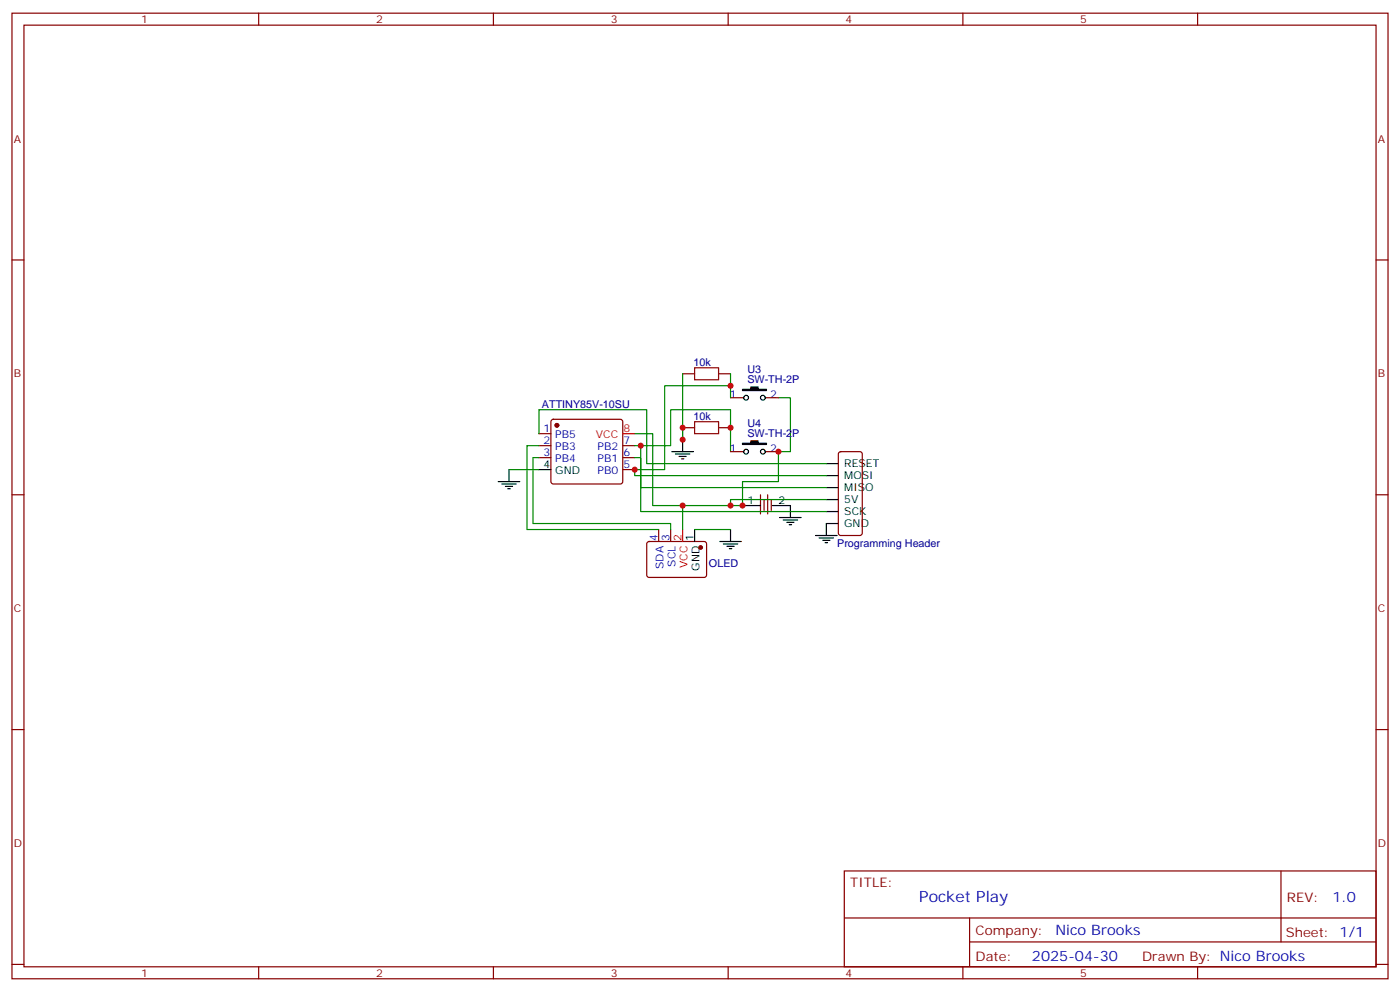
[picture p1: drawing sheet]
<svg xmlns="http://www.w3.org/2000/svg" width="412mm" height="292mm" viewBox="0 0 412 292" stroke-linecap="round" stroke-linejoin="round" font-family="sans-serif">
<g fill="none" stroke="#870000" stroke-width=".35">
<path d="M3.5 3.9h405.4v284.3h-405.4zM7.1 7.4h398.2v277.3h-398.2zM76.2 3.9v3.5M145.3 3.9v3.5M214.5 3.9v3.5M283.6 3.9v3.5M352.8 3.9v3.5M3.5 76.6h3.6M405.3 76.6h3.6M201.1 110.1h3.5M211.7 110.1h3.5M215.2 117.1h3.9"/>
<path d="M225.4 117.1h3.9M158.7 127.7h3.6M158.7 131.2h3.6M158.7 134.8h3.6M162.5 123.7l.5-.2h19.7l.5 .2 .2 .5v17.6l-.2 .5-.5 .2h-19.7l-.5-.2-.2-.5v-17.6zM183.4 131.2h3.6M183.4 134.8h3.6M183.4 138.3h3.6M201.1 125.9h3.5M211.7 125.9h3.5M215.2 133h3.9M225.4 133h3.9"/>
<path d="M247.2 133.2l.4-.2h5.7l.6 .4 .1 23.6-.5 .6-5.9 .1-.6-.5-.1-23.5zM3.5 145.7h3.6M190.7 159.7l.5-.2h16.5l.4 .7v9.4l-.7 .4h-16.5l-.4-.7v-9.1zM194 155.9v3.6M197.6 155.9v3.6M224 145.7v5.6M225.1 147.1v3.2M226.1 145.7v5.6M227.2 147.1v3.2M405.3 145.7h3.6M3.5 214.8h3.6M405.3 214.8h3.6"/>
<path d="M248.7 256.5h156.6v28.2h-156.6zM377.3 256.5v20.9M248.7 270.3h156.5M285.6 277.4h119.6M285.6 270.3v14.1M3.5 284h3.6M76.2 284.7v3.5M145.3 284.7v3.5M214.5 284.7v3.5M283.6 284.7v3.5M352.8 284.7v3.5M405.3 284h3.6"/>
</g>
<g fill="none" stroke="#000" stroke-width=".35">
<path d="M149.9 138.3v3.5M158.7 138.3h3.6M197.9 133h6.4M199 133.7h4.2M200 134.4h2.1M200.7 135.1h.7M201.1 129.5v3.5M243.4 136.5h3.5M146.8 141.8h6.3M147.8 142.5h4.2M148.9 143.2h2.1M149.6 143.9h.7"/>
<path d="M204.6 155.9v3.6M212 159.5h6.4M215.2 155.9v3.6M218.7 148.9h5.3M227.5 148.9h5.3v3.5M229.7 152.4h6.3M230.7 153.1h4.2M231.8 153.8h2.1M232.5 154.5h.7M240.2 157.7h6.4M241.3 158.4h4.2M242.4 159.1h2.1"/>
<path d="M243.1 159.8h.7M243.4 140.1h3.5M243.4 143.6h3.5M243.4 147.1h3.5M243.4 150.6h3.5M246.9 154.2h-3.5v3.5M213.1 160.2h4.2M214.1 160.9h2.2M214.8 161.6h.7"/>
<circle cx="219.8" cy="117.1" r=".71"/>
<circle cx="224.7" cy="117.1" r=".71"/>
<circle cx="219.8" cy="133" r=".71"/>
<circle cx="224.7" cy="133" r=".71"/>
</g>
<path d="M204.6 108.3h7.1v3.5h-7.1zM204.6 124.2h7.1v3.5h-7.1z" fill="none" stroke="#a10000" stroke-width=".35"/>
<g fill="#870000" stroke="#870000" stroke-width=".35">
<circle cx="206.4" cy="161.2" r=".53"/>
<circle cx="164" cy="125.2" r=".53"/>
</g>
<path d="M183.4 127.7h3.6M201.1 155.9v3.6" fill="none" stroke="#f00" stroke-width=".35"/>
<g fill="none" stroke="#008700" stroke-width=".35">
<path d="M201.1 110.1v19.4M215.2 110.1v3.5h-19.4v24.7h-8.8v1.8h56.4M215.2 113.6v3.5M229.3 117.1h3.5v15.9h-3.5v8.8h-10.6v7.1h-17.6M149.9 138.3h8.8M158.7 131.2h-3.5v24.7h38.8M158.7 134.8h-1.7v19.4h40.6v1.7M158.7 127.7v-7.1h31.8v15.9h52.9M187 127.7h5.3v21.2h8.8v7M187 134.8h1.7v8.8h54.7M187 131.2h10.6v-10.6h17.6v12.4M188.7 131.2v19.4h54.7"/>
<path d="M204.6 155.9h10.6M243.4 147.1h-28.2v1.8"/>
</g>
<path d="M218.7 114.7h2.5v-.8h2.1v.8h2.5v.3h-7.1zM218.7 130.5h2.5v-.7h2.1v.7h2.5v.4h-7.1z" fill="#000" stroke="#000" stroke-width=".35"/>
<g fill="#c00">
<circle cx="201.1" cy="125.9" r=".88"/>
<circle cx="218.7" cy="148.9" r=".88"/>
<circle cx="201.1" cy="148.9" r=".88"/>
<circle cx="201.1" cy="129.5" r=".88"/>
<circle cx="187" cy="138.3" r=".88"/>
<circle cx="215.2" cy="148.9" r=".88"/>
<circle cx="188.7" cy="131.2" r=".88"/>
<circle cx="215.2" cy="113.6" r=".88"/>
<circle cx="215.2" cy="125.9" r=".88"/>
<circle cx="229.3" cy="133" r=".88"/>
</g>
<text font-size="4.6" fill="#00f" x="270.8" y="265.5">Pocket Play</text>
<g font-size="4.2" fill="#00f">
<text x="392.5" y="265.7">1.0</text>
<text x="310.9" y="275.3">Nico Brooks</text>
<text x="304" y="283.1">2025-04-30</text>
</g>
<g font-size="3.9" fill="#800">
<text x="250.5" y="261.1">TITLE:</text>
<text x="379.1" y="265.7">REV:</text>
<text x="287.4" y="275.3">Company:</text>
<text x="378.7" y="275.9">Sheet: 1/1</text>
<text x="287.4" y="282.9">Date:</text>
<text x="336.4" y="283">Draw</text>
<text x="346.6" y="283">n By: Nico Brooks</text>
</g>
<g font-size="3.2" fill="#800">
<text x="41.6" y="6.9">1</text>
<text x="110.8" y="6.9">2</text>
<text x="179.9" y="6.9">3</text>
<text x="249.1" y="6.9">4</text>
<text x="318.2" y="6.9">5</text>
<text x="4.1" y="42">A</text>
<text x="405.9" y="42">A</text>
<text x="4.1" y="111.1">B</text>
<text x="405.9" y="111.1">B</text>
<text x="4.1" y="180.3">C</text>
<text x="405.9" y="180.3">C</text>
<text x="4.1" y="249.4">D</text>
<text x="405.9" y="249.4">D</text>
<text x="41.6" y="287.7">1</text>
<text x="110.8" y="287.7">2</text>
<text x="179.9" y="287.7">3</text>
<text x="249.1" y="287.7">4</text>
<text x="318.2" y="287.7">5</text>
</g>
<g font-size="3.2" fill="#000080">
<text x="204.3" y="107.7">10k</text>
<text x="220.1" y="112.8">SW-TH-2P</text>
<text x="220.1" y="109.8">U3</text>
<text x="159.6" y="120.1">ATTINY85V-10SU</text>
<text x="204.3" y="123.5">10k</text>
<text x="220.1" y="125.6">U4</text>
<text x="220.1" y="128.7">SW-TH-2P</text>
<text x="246.6" y="161.2">Programming Header</text>
<text x="208.8" y="166.9">OLED</text>
</g>
<g font-size="3.2" fill="#00f">
<text x="214.9" y="117.1">1</text>
<text x="226.8" y="117.1">2</text>
<text x="160.1" y="127.4">1</text>
<text x="160.1" y="130.9">2</text>
<text x="163.6" y="129.1">PB5</text>
<text x="183.6" y="130.9">7</text>
<text x="160.1" y="134.4">3</text>
<text x="163.6" y="132.6">PB3</text>
<text x="163.6" y="136.2">PB4</text>
<text x="176" y="136.2">PB1</text>
<text x="176" y="132.6">PB2</text>
<text x="183.6" y="137.9">5</text>
<text x="183.6" y="134.4">6</text>
<text x="214.9" y="133">1</text>
<text x="226.8" y="133">2</text>
<text x="176" y="139.7">PB0</text>
<text x="193.7" y="159.3" transform="rotate(-90 193.7 159.3)">4</text>
<text x="197.2" y="159.3" transform="rotate(-90 197.2 159.3)">3</text>
<text x="195.4" y="167.5" transform="rotate(-90 195.4 167.5)">SDA</text>
<text x="199" y="166.9" transform="rotate(-90 199 166.9)">SCL</text>
</g>
<g font-size="3.2" fill="#f00">
<text x="175.5" y="129.1">VCC</text>
<text x="183.6" y="127.4">8</text>
<text x="200.7" y="159.3" transform="rotate(-90 200.7 159.3)">2</text>
<text x="202.5" y="167.4" transform="rotate(-90 202.5 167.4)">VCC</text>
</g>
<g font-size="3.2">
<text x="160.1" y="137.9">4</text>
<text x="248.7" y="137.6">RESET</text>
<text x="163.6" y="139.7">GND</text>
<text x="248.7" y="141.1">MOSI</text>
<text x="220.2" y="148.5">1</text>
<text x="229.3" y="148.5">2</text>
<text x="248.7" y="144.6">MISO</text>
<text x="248.7" y="148.2">5V</text>
<text x="248.7" y="151.7">SCK</text>
<text x="248.7" y="155.2">GND</text>
<text x="204.3" y="159.3" transform="rotate(-90 204.3 159.3)">1</text>
<text x="206" y="168" transform="rotate(-90 206 168)">GND</text>
</g>
</svg>
